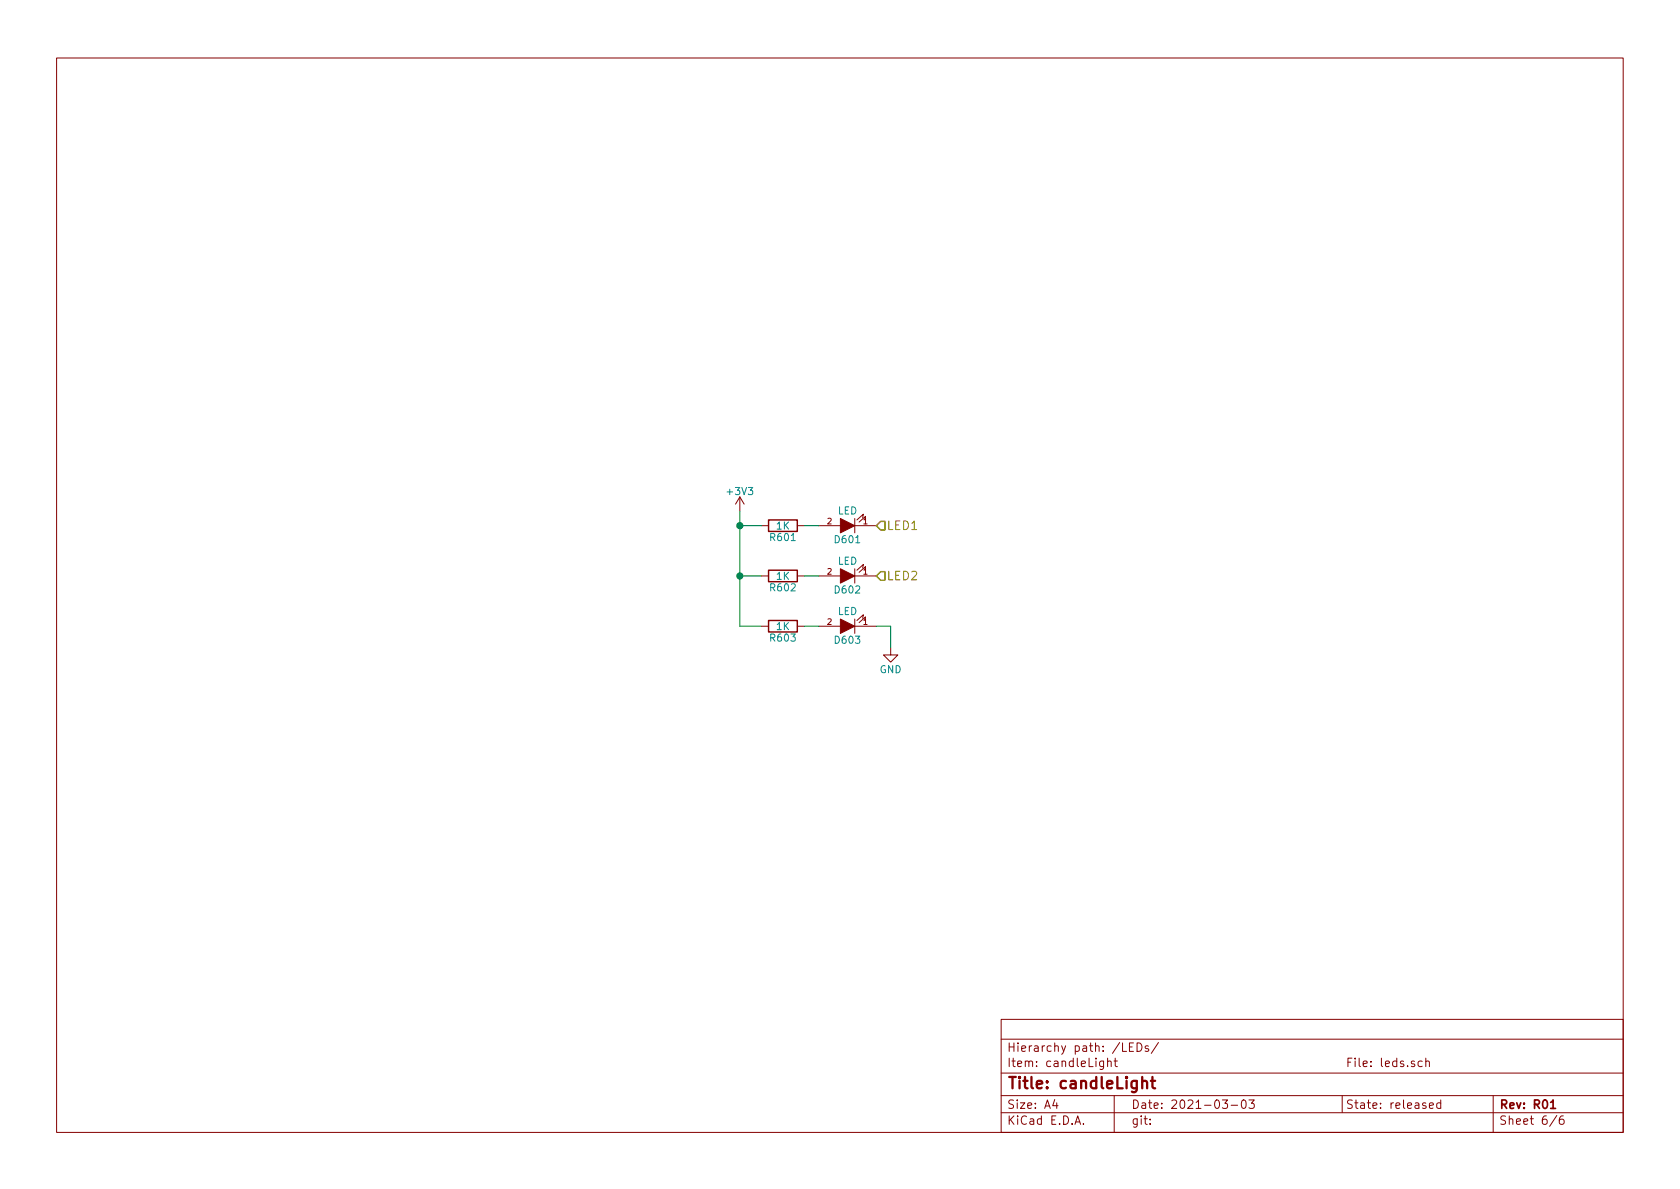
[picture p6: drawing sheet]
EESchema Schematic File Version 4
EELAYER 30 0
EELAYER END
$Descr A4 11693 8268
encoding utf-8
Sheet 6 6
Title "candleLight"
Date "2021-03-03"
Rev "R01"
Comp ""
Comment1 "released"
Comment2 "candleLight"
Comment3 ""
Comment4 ""
$EndDescr
$Comp
L candleLight-rescue:LED D601
U 1 1
P 5900 3650
F 0 "D601" H 5900 3750 50  0000 C CNN
F 1 "LED" H 5900 3550 50  0000 C CNN
F 2 "LEDs:LED_0603" H 5900 3650 50  0001 C CNN
F 3 "" H 5900 3650 50  0000 C CNN
F 4 "fit: " H 5900 3650 50  0001 C CNN "Fit"
F 5 "APT1608SGC" H 5900 3650 50  0001 C CNN "MPN"
F 6 "Kingbright" H 5900 3650 50  0001 C CNN "Manufacturer"
	1    5900 3650
	-1   0    0    1   
$EndComp
$Comp
L candleLight-rescue:LED D602
U 1 1
P 5900 4000
F 0 "D602" H 5900 4100 50  0000 C CNN
F 1 "LED" H 5900 3900 50  0000 C CNN
F 2 "LEDs:LED_0603" H 5900 4000 50  0001 C CNN
F 3 "" H 5900 4000 50  0000 C CNN
F 4 "fit: " H 5900 4000 50  0001 C CNN "Fit"
F 5 "APT1608YC" H 5900 4000 50  0001 C CNN "MPN"
F 6 "Kingbright" H 5900 4000 50  0001 C CNN "Manufacturer"
	1    5900 4000
	-1   0    0    1   
$EndComp
$Comp
L candleLight-rescue:LED D603
U 1 1
P 5900 4350
F 0 "D603" H 5900 4450 50  0000 C CNN
F 1 "LED" H 5900 4250 50  0000 C CNN
F 2 "LEDs:LED_0603" H 5900 4350 50  0001 C CNN
F 3 "" H 5900 4350 50  0000 C CNN
F 4 "fit: " H 5900 4350 50  0001 C CNN "Fit"
F 5 "APT1608EC" H 5900 4350 50  0001 C CNN "MPN"
F 6 "Kingbright" H 5900 4350 50  0001 C CNN "Manufacturer"
	1    5900 4350
	-1   0    0    1   
$EndComp
$Comp
L power:+3V3 #PWR038
U 1 1
P 5150 3550
F 0 "#PWR038" H 5150 3400 50  0001 C CNN
F 1 "+3V3" H 5150 3690 50  0000 C CNN
F 2 "" H 5150 3550 50  0000 C CNN
F 3 "" H 5150 3550 50  0000 C CNN
	1    5150 3550
	1    0    0    -1  
$EndComp
Wire Wire Line
	5150 3550 5150 4350
Connection ~ 5150 3650
Connection ~ 5150 4000
$Comp
L power:GND #PWR039
U 1 1
P 6200 4500
F 0 "#PWR039" H 6200 4250 50  0001 C CNN
F 1 "GND" H 6200 4350 50  0000 C CNN
F 2 "" H 6200 4500 50  0000 C CNN
F 3 "" H 6200 4500 50  0000 C CNN
	1    6200 4500
	1    0    0    -1  
$EndComp
Wire Wire Line
	6100 4350 6200 4350
Wire Wire Line
	6200 4350 6200 4500
Text HLabel 6100 4000 2    60   Input ~ 0
LED2
Text HLabel 6100 3650 2    60   Input ~ 0
LED1
$Comp
L candleLight-rescue:R R601
U 1 1
P 5450 3650
F 0 "R601" V 5530 3650 50  0000 C CNN
F 1 "1K" V 5450 3650 50  0000 C CNN
F 2 "Resistors_SMD:R_0603" V 5380 3650 50  0001 C CNN
F 3 "" H 5450 3650 50  0000 C CNN
F 4 "fit: " H 5450 3650 50  0001 C CNN "Fit"
	1    5450 3650
	0    1    1    0   
$EndComp
$Comp
L candleLight-rescue:R R602
U 1 1
P 5450 4000
F 0 "R602" V 5530 4000 50  0000 C CNN
F 1 "1K" V 5450 4000 50  0000 C CNN
F 2 "Resistors_SMD:R_0603" V 5380 4000 50  0001 C CNN
F 3 "" H 5450 4000 50  0000 C CNN
F 4 "fit: " H 5450 4000 50  0001 C CNN "Fit"
	1    5450 4000
	0    1    1    0   
$EndComp
Wire Wire Line
	5150 3650 5300 3650
Wire Wire Line
	5150 4000 5300 4000
Wire Wire Line
	5600 3650 5700 3650
Wire Wire Line
	5600 4000 5700 4000
$Comp
L candleLight-rescue:R R603
U 1 1
P 5450 4350
F 0 "R603" V 5530 4350 50  0000 C CNN
F 1 "1K" V 5450 4350 50  0000 C CNN
F 2 "Resistors_SMD:R_0603" V 5380 4350 50  0001 C CNN
F 3 "" H 5450 4350 50  0000 C CNN
F 4 "fit: " H 5450 4350 50  0001 C CNN "Fit"
	1    5450 4350
	0    1    1    0   
$EndComp
Wire Wire Line
	5150 4350 5300 4350
Wire Wire Line
	5600 4350 5700 4350
$EndSCHEMATC
